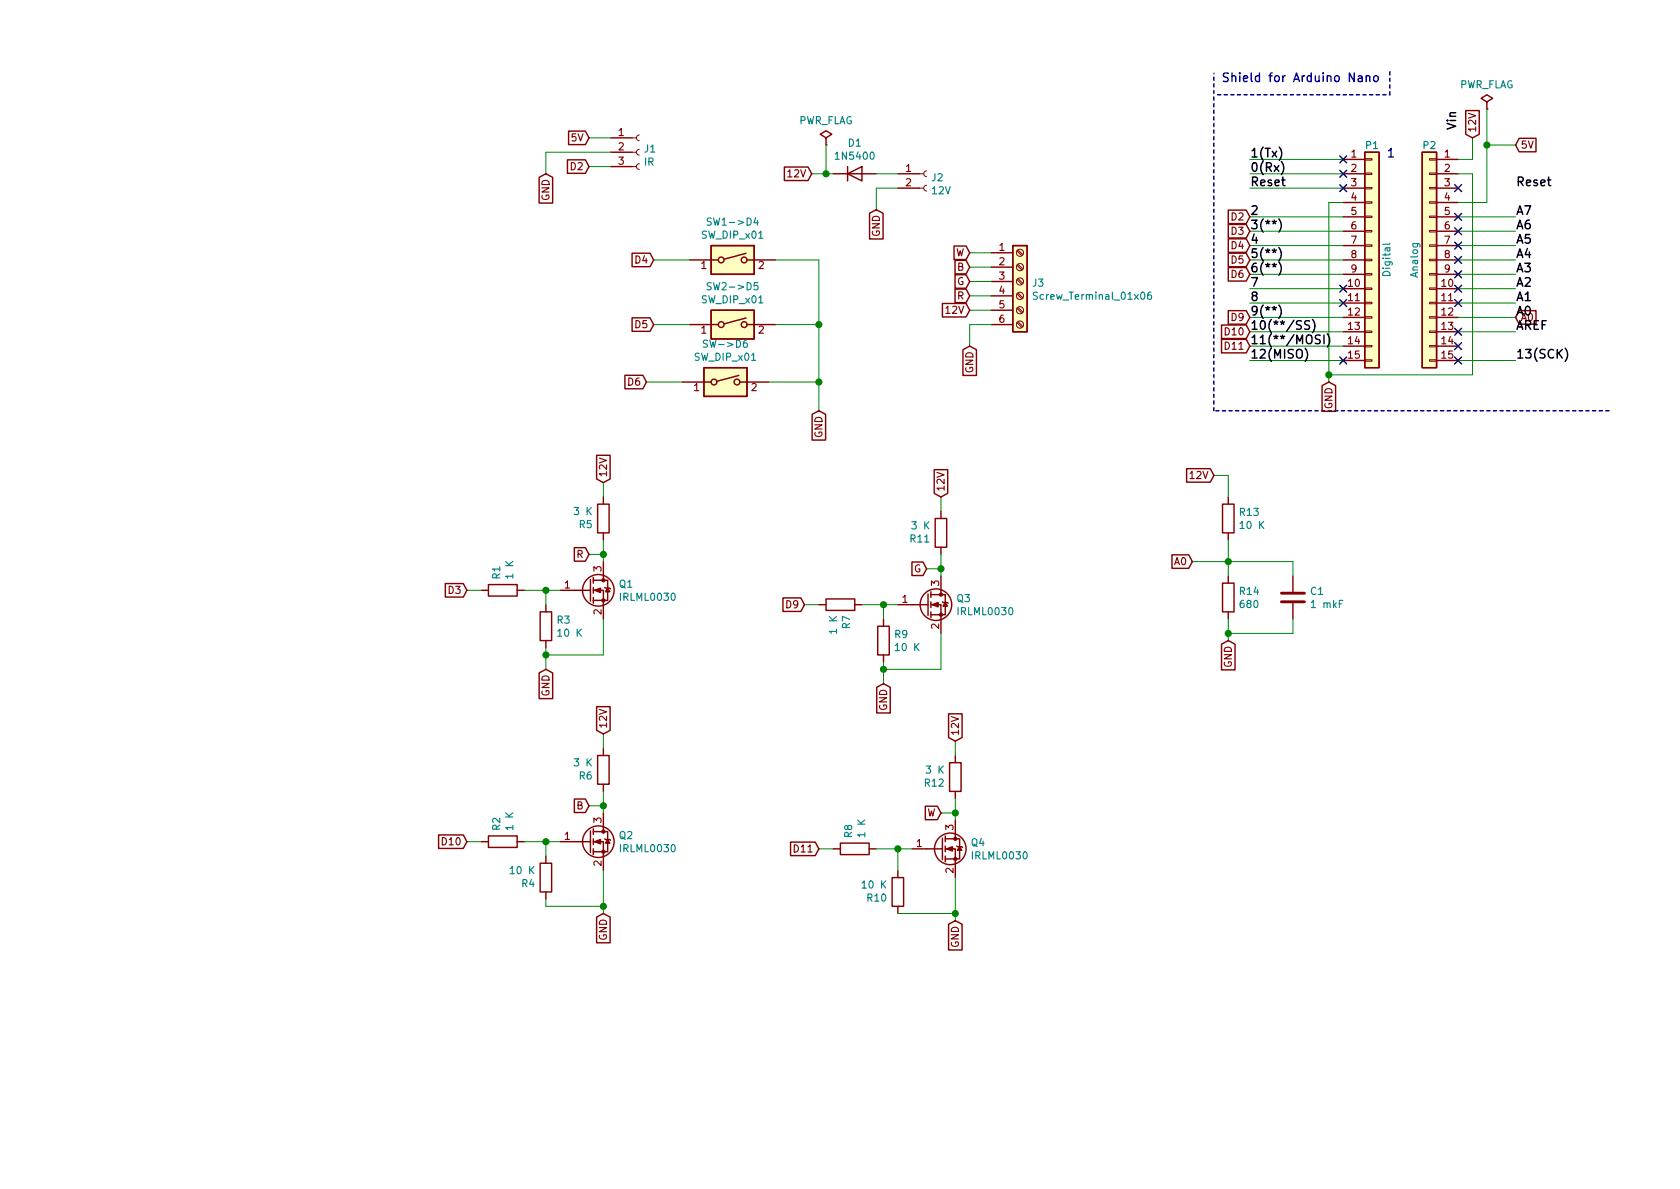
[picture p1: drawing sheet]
EESchema Schematic File Version 4
EELAYER 30 0
EELAYER END
$Descr A4 11693 8268
encoding utf-8
Sheet 1 1
Title ""
Date "2021-03-21"
Rev ""
Comp ""
Comment1 ""
Comment2 ""
Comment3 ""
Comment4 ""
$EndDescr
Text Label 8700 1100 0    60   ~ 0
1(Tx)
Text Label 8700 1200 0    60   ~ 0
0(Rx)
Text Label 8700 1300 0    60   ~ 0
Reset
Text Label 8700 1500 0    60   ~ 0
2
Text Label 8700 1600 0    60   ~ 0
3(**)
Text Label 8700 1700 0    60   ~ 0
4
Text Label 8700 1800 0    60   ~ 0
5(**)
Text Label 8700 1900 0    60   ~ 0
6(**)
Text Label 8700 2000 0    60   ~ 0
7
Text Label 8700 2100 0    60   ~ 0
8
Text Label 8700 2200 0    60   ~ 0
9(**)
Text Label 8700 2300 0    60   ~ 0
10(**/SS)
Text Label 8700 2400 0    60   ~ 0
11(**/MOSI)
Text Label 8700 2500 0    60   ~ 0
12(MISO)
Text Label 10550 2500 0    60   ~ 0
13(SCK)
Text Label 10550 2200 0    60   ~ 0
A0
Text Label 10550 2100 0    60   ~ 0
A1
Text Label 10550 2000 0    60   ~ 0
A2
Text Label 10550 1900 0    60   ~ 0
A3
Text Label 10550 1800 0    60   ~ 0
A4
Text Label 10550 1700 0    60   ~ 0
A5
Text Label 10550 1600 0    60   ~ 0
A6
Text Label 10550 1500 0    60   ~ 0
A7
Text Label 10550 2300 0    60   ~ 0
AREF
Text Label 10550 1300 0    60   ~ 0
Reset
Text Notes 8500 575  0    60   ~ 0
Shield for Arduino Nano
Text Label 10150 900  1    60   ~ 0
Vin
Wire Notes Line
	8475 650  9675 650 
Wire Notes Line
	9675 650  9675 475 
$Comp
L Connector_Generic:Conn_01x15 P2
U 1 1
P 9950 1800
F 0 "P2" H 9950 2600 50  0000 C CNN
F 1 "Analog" V 10050 1800 50  0000 C CNN
F 2 "Connector_PinSocket_2.54mm:PinSocket_1x15_P2.54mm_Vertical" H 9950 1800 50  0001 C CNN
F 3 "" H 9950 1800 50  0000 C CNN
	1    9950 1800
	-1   0    0    -1  
$EndComp
Wire Wire Line
	9350 1400 9250 1400
Wire Wire Line
	9250 1400 9250 2600
Wire Wire Line
	8700 1500 9350 1500
Wire Wire Line
	9350 1600 8700 1600
Wire Wire Line
	8700 1700 9350 1700
Wire Wire Line
	9350 1800 8700 1800
Wire Wire Line
	8700 1900 9350 1900
Wire Wire Line
	9350 2000 8700 2000
Wire Wire Line
	8700 2100 9350 2100
Wire Wire Line
	9350 2200 8700 2200
Wire Wire Line
	8700 2300 9350 2300
Wire Wire Line
	9350 2400 8700 2400
Wire Wire Line
	8700 2500 9350 2500
Wire Wire Line
	10250 2600 10250 1200
Wire Wire Line
	10250 1200 10150 1200
Wire Wire Line
	10150 1100 10250 1100
Wire Wire Line
	10250 1100 10250 950 
Wire Wire Line
	10350 1400 10150 1400
Wire Wire Line
	10150 1500 10550 1500
Wire Wire Line
	10550 1600 10150 1600
Wire Wire Line
	10550 1700 10150 1700
Wire Wire Line
	10150 1800 10550 1800
Wire Wire Line
	10550 1900 10150 1900
Wire Wire Line
	10550 2000 10150 2000
Wire Wire Line
	10150 2100 10550 2100
Wire Wire Line
	10550 2200 10150 2200
Wire Wire Line
	10550 2300 10150 2300
Wire Wire Line
	10150 2500 10550 2500
Wire Notes Line
	11200 2850 8450 2850
Wire Notes Line
	8450 2850 8450 500 
Text Notes 9650 1100 0    60   ~ 0
1
$Comp
L Device:R R10
U 1 1
P 6250 6200
F 0 "R10" H 6320 6246 50  0000 L CNN
F 1 "10 K" H 6320 6155 50  0000 L CNN
F 2 "Capacitor_SMD:C_0603_1608Metric_Pad1.08x0.95mm_HandSolder" V 6180 6200 50  0001 C CNN
F 3 "~" H 6250 6200 50  0001 C CNN
	1    6250 6200
	-1   0    0    1   
$EndComp
$Comp
L Device:R R8
U 1 1
P 5950 5900
F 0 "R8" H 6020 5946 50  0000 L CNN
F 1 "1 K" H 6020 5855 50  0000 L CNN
F 2 "Capacitor_SMD:C_0603_1608Metric_Pad1.08x0.95mm_HandSolder" V 5880 5900 50  0001 C CNN
F 3 "~" H 5950 5900 50  0001 C CNN
	1    5950 5900
	0    -1   -1   0   
$EndComp
$Comp
L Device:R R12
U 1 1
P 6650 5400
F 0 "R12" H 6720 5446 50  0000 L CNN
F 1 "3 K" H 6720 5355 50  0000 L CNN
F 2 "Capacitor_SMD:C_0603_1608Metric_Pad1.08x0.95mm_HandSolder" V 6580 5400 50  0001 C CNN
F 3 "~" H 6650 5400 50  0001 C CNN
	1    6650 5400
	-1   0    0    1   
$EndComp
Text GLabel 10250 950  1    50   Input ~ 0
12V
Text GLabel 5700 5900 0    50   Input ~ 0
D11
Wire Wire Line
	6100 5900 6250 5900
Connection ~ 6250 5900
Wire Wire Line
	6250 5900 6350 5900
Wire Wire Line
	5800 5900 5700 5900
Text GLabel 6650 5150 1    50   Input ~ 0
12V
Wire Wire Line
	6650 5250 6650 5150
Connection ~ 6650 5650
Wire Wire Line
	6650 5650 6650 5550
Wire Wire Line
	6650 5700 6650 5650
Wire Wire Line
	6550 5650 6650 5650
Text GLabel 6550 5650 0    50   Input ~ 0
W
$Comp
L Transistor_FET:IRLML0030 Q4
U 1 1
P 6550 5900
F 0 "Q4" H 6754 5946 50  0000 L CNN
F 1 "IRLML0030" H 6754 5855 50  0000 L CNN
F 2 "Package_TO_SOT_SMD:SOT-23" H 6750 5825 50  0001 L CIN
F 3 "https://www.infineon.com/dgdl/irlml0030pbf.pdf?fileId=5546d462533600a401535664773825df" H 6550 5900 50  0001 L CNN
	1    6550 5900
	1    0    0    -1  
$EndComp
$Comp
L Device:R R4
U 1 1
P 3800 6100
F 0 "R4" H 3870 6146 50  0000 L CNN
F 1 "10 K" H 3870 6055 50  0000 L CNN
F 2 "Capacitor_SMD:C_0603_1608Metric_Pad1.08x0.95mm_HandSolder" V 3730 6100 50  0001 C CNN
F 3 "~" H 3800 6100 50  0001 C CNN
	1    3800 6100
	-1   0    0    1   
$EndComp
$Comp
L Device:R R2
U 1 1
P 3500 5850
F 0 "R2" H 3570 5896 50  0000 L CNN
F 1 "1 K" H 3570 5805 50  0000 L CNN
F 2 "Capacitor_SMD:C_0603_1608Metric_Pad1.08x0.95mm_HandSolder" V 3430 5850 50  0001 C CNN
F 3 "~" H 3500 5850 50  0001 C CNN
	1    3500 5850
	0    -1   -1   0   
$EndComp
$Comp
L Device:R R6
U 1 1
P 4200 5350
F 0 "R6" H 4270 5396 50  0000 L CNN
F 1 "3 K" H 4270 5305 50  0000 L CNN
F 2 "Capacitor_SMD:C_0603_1608Metric_Pad1.08x0.95mm_HandSolder" V 4130 5350 50  0001 C CNN
F 3 "~" H 4200 5350 50  0001 C CNN
	1    4200 5350
	-1   0    0    1   
$EndComp
Text GLabel 3250 5850 0    50   Input ~ 0
D10
Wire Wire Line
	3650 5850 3800 5850
Wire Wire Line
	3800 5950 3800 5850
Connection ~ 3800 5850
Wire Wire Line
	3800 5850 3900 5850
Wire Wire Line
	3800 6300 3800 6250
Wire Wire Line
	3350 5850 3250 5850
Text GLabel 4200 5100 1    50   Input ~ 0
12V
Wire Wire Line
	4200 5200 4200 5100
Connection ~ 4200 5600
Wire Wire Line
	4200 5600 4200 5500
Wire Wire Line
	4200 5650 4200 5600
Wire Wire Line
	4100 5600 4200 5600
Text GLabel 4100 5600 0    50   Input ~ 0
B
$Comp
L Transistor_FET:IRLML0030 Q2
U 1 1
P 4100 5850
F 0 "Q2" H 4304 5896 50  0000 L CNN
F 1 "IRLML0030" H 4304 5805 50  0000 L CNN
F 2 "Package_TO_SOT_SMD:SOT-23" H 4300 5775 50  0001 L CIN
F 3 "https://www.infineon.com/dgdl/irlml0030pbf.pdf?fileId=5546d462533600a401535664773825df" H 4100 5850 50  0001 L CNN
	1    4100 5850
	1    0    0    -1  
$EndComp
$Comp
L Device:R R3
U 1 1
P 3800 4350
F 0 "R3" H 3870 4396 50  0000 L CNN
F 1 "10 K" H 3870 4305 50  0000 L CNN
F 2 "Capacitor_SMD:C_0603_1608Metric_Pad1.08x0.95mm_HandSolder" V 3730 4350 50  0001 C CNN
F 3 "~" H 3800 4350 50  0001 C CNN
	1    3800 4350
	1    0    0    -1  
$EndComp
$Comp
L Device:R R1
U 1 1
P 3500 4100
F 0 "R1" H 3570 4146 50  0000 L CNN
F 1 "1 K" H 3570 4055 50  0000 L CNN
F 2 "Capacitor_SMD:C_0603_1608Metric_Pad1.08x0.95mm_HandSolder" V 3430 4100 50  0001 C CNN
F 3 "~" H 3500 4100 50  0001 C CNN
	1    3500 4100
	0    -1   -1   0   
$EndComp
$Comp
L Device:R R5
U 1 1
P 4200 3600
F 0 "R5" H 4270 3646 50  0000 L CNN
F 1 "3 K" H 4270 3555 50  0000 L CNN
F 2 "Capacitor_SMD:C_0603_1608Metric_Pad1.08x0.95mm_HandSolder" V 4130 3600 50  0001 C CNN
F 3 "~" H 4200 3600 50  0001 C CNN
	1    4200 3600
	-1   0    0    1   
$EndComp
Text GLabel 3250 4100 0    50   Input ~ 0
D3
Wire Wire Line
	3650 4100 3800 4100
Wire Wire Line
	3800 4200 3800 4100
Connection ~ 3800 4100
Wire Wire Line
	3800 4100 3900 4100
Wire Wire Line
	3800 4550 3800 4500
Wire Wire Line
	3350 4100 3250 4100
Text GLabel 4200 3350 1    50   Input ~ 0
12V
Wire Wire Line
	4200 3450 4200 3350
Connection ~ 4200 3850
Wire Wire Line
	4200 3850 4200 3750
Wire Wire Line
	4200 3900 4200 3850
Wire Wire Line
	4100 3850 4200 3850
Text GLabel 4100 3850 0    50   Input ~ 0
R
$Comp
L Transistor_FET:IRLML0030 Q1
U 1 1
P 4100 4100
F 0 "Q1" H 4304 4146 50  0000 L CNN
F 1 "IRLML0030" H 4304 4055 50  0000 L CNN
F 2 "Package_TO_SOT_SMD:SOT-23" H 4300 4025 50  0001 L CIN
F 3 "https://www.infineon.com/dgdl/irlml0030pbf.pdf?fileId=5546d462533600a401535664773825df" H 4100 4100 50  0001 L CNN
	1    4100 4100
	1    0    0    -1  
$EndComp
$Comp
L Device:R R9
U 1 1
P 6150 4450
F 0 "R9" H 6220 4496 50  0000 L CNN
F 1 "10 K" H 6220 4405 50  0000 L CNN
F 2 "Capacitor_SMD:C_0603_1608Metric_Pad1.08x0.95mm_HandSolder" V 6080 4450 50  0001 C CNN
F 3 "~" H 6150 4450 50  0001 C CNN
	1    6150 4450
	1    0    0    -1  
$EndComp
$Comp
L Device:R R7
U 1 1
P 5850 4200
F 0 "R7" H 5920 4246 50  0000 L CNN
F 1 "1 K" H 5920 4155 50  0000 L CNN
F 2 "Capacitor_SMD:C_0603_1608Metric_Pad1.08x0.95mm_HandSolder" V 5780 4200 50  0001 C CNN
F 3 "~" H 5850 4200 50  0001 C CNN
	1    5850 4200
	0    1    1    0   
$EndComp
$Comp
L Device:R R11
U 1 1
P 6550 3700
F 0 "R11" H 6620 3746 50  0000 L CNN
F 1 "3 K" H 6620 3655 50  0000 L CNN
F 2 "Capacitor_SMD:C_0603_1608Metric_Pad1.08x0.95mm_HandSolder" V 6480 3700 50  0001 C CNN
F 3 "~" H 6550 3700 50  0001 C CNN
	1    6550 3700
	-1   0    0    1   
$EndComp
Text GLabel 5600 4200 0    50   Input ~ 0
D9
Wire Wire Line
	6000 4200 6150 4200
Wire Wire Line
	6150 4300 6150 4200
Connection ~ 6150 4200
Wire Wire Line
	6150 4200 6250 4200
Wire Wire Line
	6150 4650 6150 4600
Wire Wire Line
	5700 4200 5600 4200
Text GLabel 6550 3450 1    50   Input ~ 0
12V
Wire Wire Line
	6550 3550 6550 3450
Connection ~ 6550 3950
Wire Wire Line
	6550 3950 6550 3850
Wire Wire Line
	6550 4000 6550 3950
Wire Wire Line
	6450 3950 6550 3950
Text GLabel 6450 3950 0    50   Input ~ 0
G
$Comp
L Transistor_FET:IRLML0030 Q3
U 1 1
P 6450 4200
F 0 "Q3" H 6654 4246 50  0000 L CNN
F 1 "IRLML0030" H 6654 4155 50  0000 L CNN
F 2 "Package_TO_SOT_SMD:SOT-23" H 6650 4125 50  0001 L CIN
F 3 "https://www.infineon.com/dgdl/irlml0030pbf.pdf?fileId=5546d462533600a401535664773825df" H 6450 4200 50  0001 L CNN
	1    6450 4200
	1    0    0    -1  
$EndComp
Text GLabel 8700 1600 0    50   Input ~ 0
D3
Text GLabel 8700 2200 0    50   Input ~ 0
D9
Text GLabel 8700 2300 0    50   Input ~ 0
D10
Text GLabel 8700 2400 0    50   Input ~ 0
D11
$Comp
L Connector:Conn_01x02_Female J2
U 1 1
P 6450 1200
F 0 "J2" H 6478 1176 50  0000 L CNN
F 1 "12V" H 6478 1085 50  0000 L CNN
F 2 "mikuz:BarrelJack_Horizontal" H 6450 1200 50  0001 C CNN
F 3 "~" H 6450 1200 50  0001 C CNN
	1    6450 1200
	1    0    0    -1  
$EndComp
Text GLabel 5650 1200 0    50   Input ~ 0
12V
Wire Wire Line
	6250 1200 6100 1200
Wire Wire Line
	6250 1300 6100 1300
Wire Wire Line
	6100 1300 6100 1450
Wire Wire Line
	6750 2250 6750 2400
Wire Wire Line
	6900 2250 6750 2250
Text GLabel 6750 2150 0    50   Input ~ 0
12V
Wire Wire Line
	6900 2150 6750 2150
Text GLabel 6750 2050 0    50   Input ~ 0
R
Text GLabel 6750 1950 0    50   Input ~ 0
G
Text GLabel 6750 1850 0    50   Input ~ 0
B
Text GLabel 6750 1750 0    50   Input ~ 0
W
Wire Wire Line
	6900 1750 6750 1750
Wire Wire Line
	6900 1850 6750 1850
Wire Wire Line
	6900 1950 6750 1950
Wire Wire Line
	6900 2050 6750 2050
$Comp
L Connector:Conn_01x03_Female J1
U 1 1
P 4450 1050
F 0 "J1" H 4478 1076 50  0000 L CNN
F 1 "IR" H 4478 985 50  0000 L CNN
F 2 "Connector_PinSocket_2.54mm:PinSocket_1x03_P2.54mm_Horizontal" H 4450 1050 50  0001 C CNN
F 3 "~" H 4450 1050 50  0001 C CNN
	1    4450 1050
	1    0    0    -1  
$EndComp
$Comp
L Switch:SW_DIP_x01 SW1->D4
U 1 1
P 5100 1800
F 0 "SW1->D4" H 5100 2067 50  0000 C CNN
F 1 "SW_DIP_x01" H 5100 1976 50  0000 C CNN
F 2 "Button_Switch_THT:SW_PUSH-12mm" H 5100 1800 50  0001 C CNN
F 3 "~" H 5100 1800 50  0001 C CNN
	1    5100 1800
	1    0    0    -1  
$EndComp
$Comp
L Switch:SW_DIP_x01 SW2->D5
U 1 1
P 5100 2250
F 0 "SW2->D5" H 5100 2517 50  0000 C CNN
F 1 "SW_DIP_x01" H 5100 2426 50  0000 C CNN
F 2 "Button_Switch_THT:SW_PUSH-12mm" H 5100 2250 50  0001 C CNN
F 3 "~" H 5100 2250 50  0001 C CNN
	1    5100 2250
	1    0    0    -1  
$EndComp
Wire Wire Line
	5400 1800 5700 1800
Wire Wire Line
	5700 1800 5700 2250
Wire Wire Line
	5700 2250 5400 2250
Connection ~ 5700 2250
Text GLabel 4550 1800 0    50   Input ~ 0
D4
Text GLabel 4550 2250 0    50   Input ~ 0
D5
Wire Wire Line
	4800 1800 4550 1800
Wire Wire Line
	4800 2250 4550 2250
$Comp
L Diode:1N5400 D1
U 1 1
P 5950 1200
F 0 "D1" H 5950 1417 50  0000 C CNN
F 1 "1N5400" H 5950 1326 50  0000 C CNN
F 2 "Diode_THT:D_DO-201AD_P12.70mm_Horizontal" H 5950 1025 50  0001 C CNN
F 3 "http://www.vishay.com/docs/88516/1n5400.pdf" H 5950 1200 50  0001 C CNN
	1    5950 1200
	1    0    0    -1  
$EndComp
Wire Wire Line
	5800 1200 5750 1200
Text GLabel 8700 1500 0    50   Input ~ 0
D2
Text GLabel 10550 1000 2    50   Input ~ 0
5V
Wire Wire Line
	10550 1000 10350 1000
Wire Wire Line
	10350 1000 10350 1400
Wire Wire Line
	3800 1050 3800 1200
Wire Wire Line
	4250 1050 3800 1050
Text GLabel 8700 1700 0    50   Input ~ 0
D4
Text GLabel 8700 1800 0    50   Input ~ 0
D5
$Comp
L power:PWR_FLAG #FLG0101
U 1 1
P 5750 1000
F 0 "#FLG0101" H 5750 1075 50  0001 C CNN
F 1 "PWR_FLAG" H 5750 1173 50  0000 C CNN
F 2 "" H 5750 1000 50  0001 C CNN
F 3 "~" H 5750 1000 50  0001 C CNN
	1    5750 1000
	1    0    0    -1  
$EndComp
Wire Wire Line
	5750 1000 5750 1200
Connection ~ 5750 1200
Wire Wire Line
	5750 1200 5650 1200
NoConn ~ 10150 2500
NoConn ~ 10150 1500
NoConn ~ 10150 1600
NoConn ~ 10150 1700
NoConn ~ 10150 1800
NoConn ~ 10150 1900
NoConn ~ 10150 2000
NoConn ~ 10150 2100
$Comp
L Connector_Generic:Conn_01x15 P1
U 1 1
P 9550 1800
F 0 "P1" H 9550 2600 50  0000 C CNN
F 1 "Digital" V 9650 1800 50  0000 C CNN
F 2 "Connector_PinSocket_2.54mm:PinSocket_1x15_P2.54mm_Vertical" H 9550 1800 50  0001 C CNN
F 3 "" H 9550 1800 50  0000 C CNN
	1    9550 1800
	1    0    0    -1  
$EndComp
NoConn ~ 9350 1300
NoConn ~ 9350 1200
NoConn ~ 9350 1100
NoConn ~ 10150 1300
NoConn ~ 9350 2100
NoConn ~ 9350 2000
$Comp
L power:PWR_FLAG #FLG0102
U 1 1
P 10350 750
F 0 "#FLG0102" H 10350 825 50  0001 C CNN
F 1 "PWR_FLAG" H 10350 923 50  0000 C CNN
F 2 "" H 10350 750 50  0001 C CNN
F 3 "~" H 10350 750 50  0001 C CNN
	1    10350 750 
	1    0    0    -1  
$EndComp
Wire Wire Line
	10350 750  10350 1000
Connection ~ 10350 1000
NoConn ~ 9350 2500
NoConn ~ 10150 2400
Wire Wire Line
	3800 4550 4200 4550
Wire Wire Line
	4200 4300 4200 4550
Wire Wire Line
	3800 6300 4200 6300
Wire Wire Line
	4200 6050 4200 6300
Wire Wire Line
	6250 6350 6650 6350
Wire Wire Line
	6650 6100 6650 6350
Wire Wire Line
	6150 4650 6550 4650
Wire Wire Line
	6550 4400 6550 4650
Wire Wire Line
	10250 2600 9250 2600
Text GLabel 3800 4650 3    50   Input ~ 0
GND
Text GLabel 4200 6350 3    50   Input ~ 0
GND
Text GLabel 6650 6400 3    50   Input ~ 0
GND
Text GLabel 6150 4750 3    50   Input ~ 0
GND
Text GLabel 5700 2850 3    50   Input ~ 0
GND
Text GLabel 6750 2400 3    50   Input ~ 0
GND
Text GLabel 6100 1450 3    50   Input ~ 0
GND
Text GLabel 3800 1200 3    50   Input ~ 0
GND
Text GLabel 9250 2650 3    50   Input ~ 0
GND
Wire Wire Line
	6650 6400 6650 6350
Connection ~ 6650 6350
Wire Wire Line
	4200 6350 4200 6300
Connection ~ 4200 6300
Wire Wire Line
	6150 4750 6150 4650
Connection ~ 6150 4650
Wire Wire Line
	9250 2650 9250 2600
Connection ~ 9250 2600
Wire Wire Line
	3800 4650 3800 4550
Connection ~ 3800 4550
$Comp
L Connector:Screw_Terminal_01x06 J3
U 1 1
P 7100 1950
F 0 "J3" H 7180 1942 50  0000 L CNN
F 1 "Screw_Terminal_01x06" H 7180 1851 50  0000 L CNN
F 2 "TerminalBlock_Phoenix:TerminalBlock_Phoenix_PT-1,5-6-5.0-H_1x06_P5.00mm_Horizontal" H 7100 1950 50  0001 C CNN
F 3 "~" H 7100 1950 50  0001 C CNN
	1    7100 1950
	1    0    0    -1  
$EndComp
Wire Wire Line
	9350 1100 8700 1100
Wire Wire Line
	9350 1200 8700 1200
Wire Wire Line
	9350 1300 8700 1300
$Comp
L Switch:SW_DIP_x01 SW->D6
U 1 1
P 5050 2650
F 0 "SW->D6" H 5050 2917 50  0000 C CNN
F 1 "SW_DIP_x01" H 5050 2826 50  0000 C CNN
F 2 "Button_Switch_THT:SW_PUSH-12mm" H 5050 2650 50  0001 C CNN
F 3 "~" H 5050 2650 50  0001 C CNN
	1    5050 2650
	1    0    0    -1  
$EndComp
Wire Wire Line
	4750 2650 4500 2650
Wire Wire Line
	5700 2250 5700 2650
Wire Wire Line
	5350 2650 5700 2650
Connection ~ 5700 2650
Wire Wire Line
	5700 2650 5700 2850
Text GLabel 4500 2650 0    50   Input ~ 0
D6
Text GLabel 8700 1900 0    50   Input ~ 0
D6
Wire Wire Line
	6250 5900 6250 6050
Wire Wire Line
	4250 1150 4100 1150
Text GLabel 4100 1150 0    50   Input ~ 0
D2
Wire Wire Line
	4250 950  4100 950 
Text GLabel 4100 950  0    50   Input ~ 0
5V
$Comp
L Device:R R13
U 1 1
P 8550 3600
F 0 "R13" H 8620 3646 50  0000 L CNN
F 1 "10 K" H 8620 3555 50  0000 L CNN
F 2 "Capacitor_SMD:C_0603_1608Metric_Pad1.08x0.95mm_HandSolder" V 8480 3600 50  0001 C CNN
F 3 "~" H 8550 3600 50  0001 C CNN
	1    8550 3600
	1    0    0    -1  
$EndComp
$Comp
L Device:R R14
U 1 1
P 8550 4150
F 0 "R14" H 8620 4196 50  0000 L CNN
F 1 "680" H 8620 4105 50  0000 L CNN
F 2 "Capacitor_SMD:C_0603_1608Metric_Pad1.08x0.95mm_HandSolder" V 8480 4150 50  0001 C CNN
F 3 "~" H 8550 4150 50  0001 C CNN
	1    8550 4150
	1    0    0    -1  
$EndComp
$Comp
L Device:C C1
U 1 1
P 9000 4150
F 0 "C1" H 9115 4196 50  0000 L CNN
F 1 "1 mkF" H 9115 4105 50  0000 L CNN
F 2 "Capacitor_SMD:C_0805_2012Metric" H 9038 4000 50  0001 C CNN
F 3 "~" H 9000 4150 50  0001 C CNN
	1    9000 4150
	1    0    0    -1  
$EndComp
Text GLabel 8450 3300 0    50   Input ~ 0
12V
Text GLabel 8550 4450 3    50   Input ~ 0
GND
Text GLabel 8300 3900 0    50   Input ~ 0
A0
Text GLabel 10550 2200 2    50   Input ~ 0
A0
NoConn ~ 10150 2300
Wire Wire Line
	8550 3450 8550 3300
Wire Wire Line
	8550 3300 8450 3300
Wire Wire Line
	8550 4000 8550 3900
Wire Wire Line
	8300 3900 8550 3900
Connection ~ 8550 3900
Wire Wire Line
	8550 3900 8550 3750
Wire Wire Line
	8550 3900 9000 3900
Wire Wire Line
	9000 3900 9000 4000
Wire Wire Line
	8550 4450 8550 4400
Wire Wire Line
	8550 4400 9000 4400
Wire Wire Line
	9000 4400 9000 4300
Connection ~ 8550 4400
Wire Wire Line
	8550 4400 8550 4300
$EndSCHEMATC
